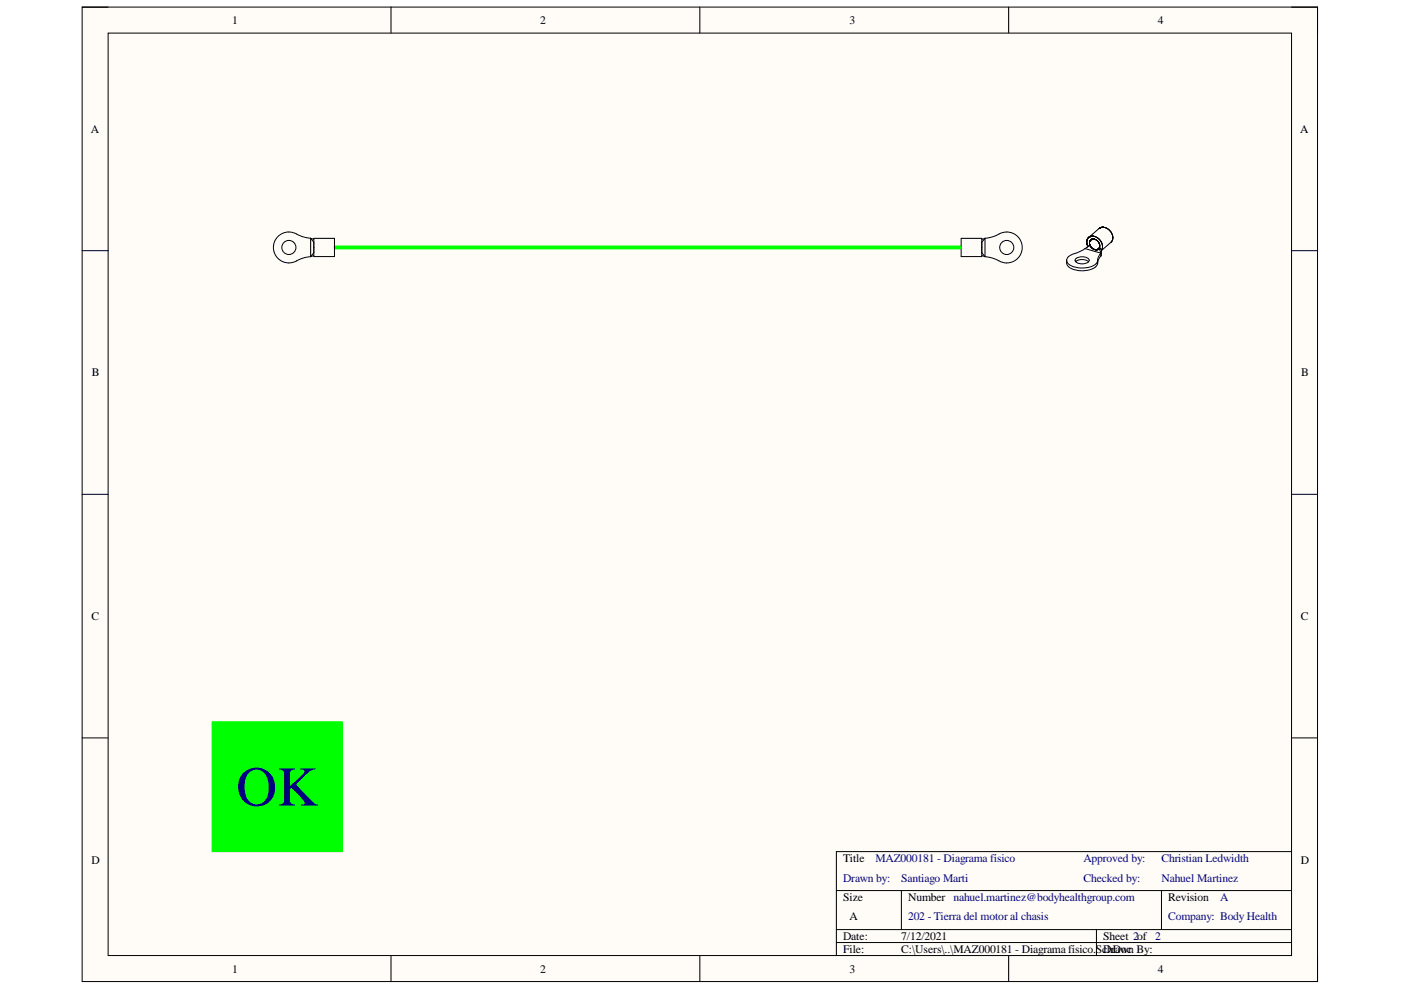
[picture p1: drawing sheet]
<svg xmlns="http://www.w3.org/2000/svg" width="297mm" height="210mm" viewBox="0 0 297 210" stroke-linecap="round" stroke-linejoin="round" font-family="sans-serif">
<path d="M17.4 1.5h261.9v206.6h-261.9z" fill-rule="evenodd" fill="#fffcf8"/>
<path d="M17.4 1.5h261.9v206.6h-261.9z" fill="none" stroke="#000" stroke-width=".21"/>
<path d="M22.9 7h250.9v195.6h-250.9z" fill-rule="evenodd" fill="#fffcf8"/>
<g fill="none" stroke="#000" stroke-width=".21">
<path d="M17.4 1.5h5.5M22.9 7h250.9v195.6h-250.9zM82.9 1.5v5.5M148.4 1.5v5.5M213.9 1.5v5.5M273.8 1.5h5.5v5.5M17.4 53.2h5.5M203.8 50.5h4.4v3.9h-4.4zM208.2 54.2l.6 .2M208.2 53.6l.6 .8M208.8 50.5a10.1 10.1 0 0 0 3.8-1.2 3.3 3.3 0 0 1 4.1 3.9 3.3 3.3 0 0 1-5.3 1.9l-1-.4-1.6-.3M208.8 50.5v3.9"/>
<path d="M208.8 50.5l-.6 .3M208.8 50.5l-.6 .9M226.2 55.2a2.46 2.46 0 0 0 2.5 1.6 4.1 4.1 0 0 0 4-1.3v-.3M226.2 55.2a1.82 1.82 0 0 0 1.8 2 4.9 4.9 0 0 0 4.5-.9l.2-.5M228.1 55.5a2.22 2.22 0 0 1 2.7 0M228.1 54.8a2.3 2.3 0 0 1 2.8 .2v.2a1.85 1.85 0 0 1-3 0zM230.1 52.7l-1.3 .7a3.8 3.8 0 0 0-2.6 1.5v.3M230.1 52.7l3.3 1M230.4 51.5h.1M230.4 51.2h.1M230.4 51.5v.1M230.4 51.1h.1"/>
<path d="M230.4 51.6l.1 .1M230.4 51v.1M230.4 51.7l.1 .2M230.5 51.8v.2M230.5 50.8l-.1 .2M230.5 51.9v.1M230.5 50.7h.1M230.5 50.7l-.1 1M230.6 50.7h.1M230.6 50.6l-.1 .1M230.6 50.6l-.1 .2M230.6 50.6h.1"/>
<path d="M230.6 50.5v.1M230.7 50.5h.1M230.7 50.4h.1M230.8 50.4h.1M230.8 50.3h.1M230.9 50.3l-.3 .2M230.9 50.3h.1M231 51.6h.1M231 50.2l-.1 .1M231 50.2h.1M231 51.4h.1M231 51.7h.1"/>
<path d="M231 51.3h.1M231 51.2l.1 .7M231.1 51.9h.1M231.1 50.2l-.2 .1M231.1 51.1h.1M231.1 51.9v.1M231.1 50.2h.1M231.1 51.1l-.1 .1M231.1 51.9v.2M231.1 51h.1M231.1 52v.1M231.1 52l-.5 .2-.1 .3"/>
<path d="M231.1 52l-1 .7M231.1 51v.1M231.1 52.1l.6 .6M231.1 52.1h.1M231.1 52.1l.1 .2M231.2 50.1l-.1 .1M231.2 50.9h.1M231.2 50.9v.1M231.2 52.2v.1M231.3 52.3v.1M231.3 50.1l-.2 .1M231.3 50.1h.1"/>
<path d="M231.3 50.8l-.1 .1M231.3 50.1h.8M231.3 50.1h-.1M231.3 50.8h.1M231.3 50.8l-.2 .2M231.3 50.8v.1M231.4 50.8h.1M231.4 50.8h-.1M231.4 50.1h.1M231.4 52.5h.1M231.4 50.7v.1M231.4 50.7h.1"/>
<path d="M231.5 50.7h.1M231.5 50.1h.1M231.6 52.6l.2 .2M231.6 50.7h.1M231.6 50.7h.5M231.6 50.7h-.2M231.6 52.7h.1M231.7 50.7h.1M231.7 50.1h.1M231.7 52.8h.1M231.7 52.8l.9 .1M231.8 50.7h.1"/>
<path d="M231.8 52.8h.1M231.8 50.1h.1M231.9 50.7h.1M232 52.9h.2M232 50.1h.1M232 50.7l.4 .1M232 50.7h.2M232.1 50.1l.5 .3M232.1 52.9h.1M232.1 50.1v.1M232.2 50.2h.1M232.2 50.8h.1"/>
<path d="M232.2 52.9h.1M232.3 52.9h.1M232.3 50.8l.1 .1M232.3 50.2h.1M232.4 53h.1M232.4 50.9h.1M232.4 50.3h.1M232.4 50.9l.5 .4M232.5 52.9h.1M232.5 50.3h.1M232.6 51h.1M232.6 52.9h.1"/>
<path d="M232.6 50.4h.1M232.7 50.4l.7 .8M232.7 52.9h.1M232.7 55.2v.6M232.7 52.9h-.1M232.7 51.1l.1 .1M232.8 52.9h.1M232.8 52.8l-.1 .1M232.8 51.2h.1M232.8 52.8h.1M232.9 52.8l-.2 .1M232.9 50.6h.1"/>
<path d="M232.9 51.3v.1M232.9 52.8h.1M232.9 52.8h-.1M232.9 52.7h.1M232.9 52.7v.1M232.9 51.4h.1M233 52.7h.1M233 50.6v.1M233 51.4l.1 .3M233 52.7l-.1 .1M233 52.7h-.1M233 51.5l.2 .4"/>
<path d="M233 48.5l-2.2 1.9M233 48.4v.1M233 48.4h.1M233 52.6l.6 .4M233 52.6l.4 1.1M233 52.6l-.1 .1M233.1 48.4h-.1M233.1 48.4h.1M233.1 50.8h.1M233.1 52.4l-.1 .2M233.1 51.8h.1M233.1 52.4h.1"/>
<path d="M233.1 51.8v.6M233.2 51.9v.1M233.2 52.3l-.1 .1M233.2 52.1h.1M233.2 52.2h.1M233.2 48.3h.1M233.2 50.9h.1M233.3 48.3h.1M233.3 51.1h.1M233.3 48.3l-.3 .1M233.4 48.3l.7-.1 .8 .4M233.4 48.3h-.1"/>
<path d="M233.4 48.2v.1M233.4 51.2l.1 .1M233.4 48.2h.1M233.4 54.3a2.23 2.23 0 0 0-.7 1.5M233.4 53.7a2.23 2.23 0 0 0-.7 1.5M233.4 53.7v.6M233.4 51.2l.3 .7v.8M233.5 48.2h.1M233.6 53l-.1 .1M233.6 53l-.2 1.3M233.6 53h.1M233.6 48.2h.1"/>
<path d="M233.6 52.9h.1M233.7 51.7h.1M233.7 52.8l-.1 .1M233.7 48.2h.1M233.7 52.7v.1M233.7 51.8v.1M233.7 52.6h.1M233.7 52h.1M233.7 52.1l.1 .1M233.8 52.4h-.1M233.9 48.2h.1M234 48.2h.1"/>
<path d="M234.6 48.4h.1M234.9 48.5l.5 .6M235 48.6l.1 .1M235.1 48.7l.1 .1M235.3 48.9h.1M235.4 49l.4 .8M235.5 49.1h.1M235.5 51.4l-2 1.7 .1-.2M235.6 49.2v.1M235.6 51.4h-.1M235.7 49.4h.1M235.7 51.2v.1"/>
<path d="M235.8 51.1l-.2 .3M235.8 51.1h.1M235.8 49.7l.1 .6M235.9 49.8v.1M235.9 50.9h-.1M235.9 50.8v.1M235.9 50h.1M235.9 50.7h.1M235.9 50.7l-.1 .4M235.9 50.1v.6M235.9 50.5h.1M273.8 53.2h5.5"/>
<path d="M17.4 104.8h5.5M273.8 104.8h5.5M17.4 156.5h5.5M273.8 156.5h5.5M177.3 188.8h96.5M177.3 197.1h96.5M177.3 199.8h96.5M191.1 188.8v8.3M232.5 197.1v5.5M246.3 188.8v8.3M273.8 180.6h-96.5v22M82.9 202.6v5.5"/>
<path d="M148.4 202.6v5.5M213.9 202.6v5.5M279.3 202.6v5.5"/>
<circle cx="213.4" cy="52.5" r="1.5"/>
</g>
<path d="M71.2 52.5h132.3" fill="none" stroke="#0f0" stroke-width=".82"/>
<path d="M45 153h27.6v27.6h-27.6z" fill-rule="evenodd" fill="#0f0"/>
<path d="M45 153h27.6v27.6h-27.6z" fill="none" stroke="#0f0" stroke-width=".21"/>
<g fill="none" stroke="#000" stroke-width=".21">
<path d="M65.9 50.5a10 10 0 0 1-3.8-1.2 3.3 3.3 0 0 0-4.1 3.9 3.3 3.3 0 0 0 5.3 1.9l1-.4 1.6-.3M65.9 50.5v3.9M65.9 50.5l.6 .3M65.9 50.5l.6 .9M66.5 50.5h4.4v3.9h-4.4zM66.5 54.2l-.6 .2M66.5 53.6l-.6 .8"/>
<circle cx="61.2" cy="52.5" r="1.5"/>
</g>
<text font-size="11.9" fill="#000080" x="50.1" y="170.8">OK</text>
<g font-size="2.5">
<text x="49.2" y="5.1">1</text>
<text x="114.5" y="5.1">2</text>
<text x="180.1" y="5.1">3</text>
<text x="245.5" y="5.1">4</text>
<text x="19.3" y="28.1">A</text>
<text x="275.7" y="28.1">A</text>
<text x="19.5" y="79.8">B</text>
<text x="275.9" y="79.8">B</text>
<text x="19.4" y="131.5">C</text>
<text x="275.8" y="131.5">C</text>
<text x="19.4" y="183.1">D</text>
<text x="178.7" y="182.8">Title</text>
<text x="275.8" y="183.1">D</text>
<text x="178.7" y="191">Size</text>
<text x="192.5" y="191">Number nahuel.martinez@bodyhealthgroup.com</text>
<text x="247.7" y="191">Revision</text>
<text x="180.1" y="195.2">A</text>
<text x="178.7" y="199.3">Date:</text>
<text x="178.7" y="202.1">File:</text>
<text x="191.1" y="199.3">7/12/2021</text>
<text x="191.1" y="202.1">C:\Users\..\MAZ000181 - Diagrama físico.ScDrawn By:</text>
<text x="233.9" y="199.3">Sheet 2of 2</text>
<text x="234.8" y="202.1">hDoc</text>
<text x="49.2" y="206.2">1</text>
<text x="114.5" y="206.2">2</text>
<text x="180.1" y="206.2">3</text>
<text x="245.5" y="206.2">4</text>
</g>
<g font-size="2.5" fill="#000080">
<text x="185.6" y="182.8">MAZ000181 - Diagrama físico</text>
<text x="229.8" y="182.8">Approved by:</text>
<text x="246.2" y="182.8">Christian Ledwidth</text>
<text x="178.7" y="187">Drawn by:</text>
<text x="191.1" y="187">Santiago Marti</text>
<text x="229.8" y="187">Checked by:</text>
<text x="246.2" y="187">Nahuel Martinez</text>
<text x="258.7" y="191">A</text>
<text x="192.5" y="195.2">202 - Tierra del motor al chasis</text>
<text x="247.7" y="195.2">Company: Body Health</text>
</g>
</svg>
